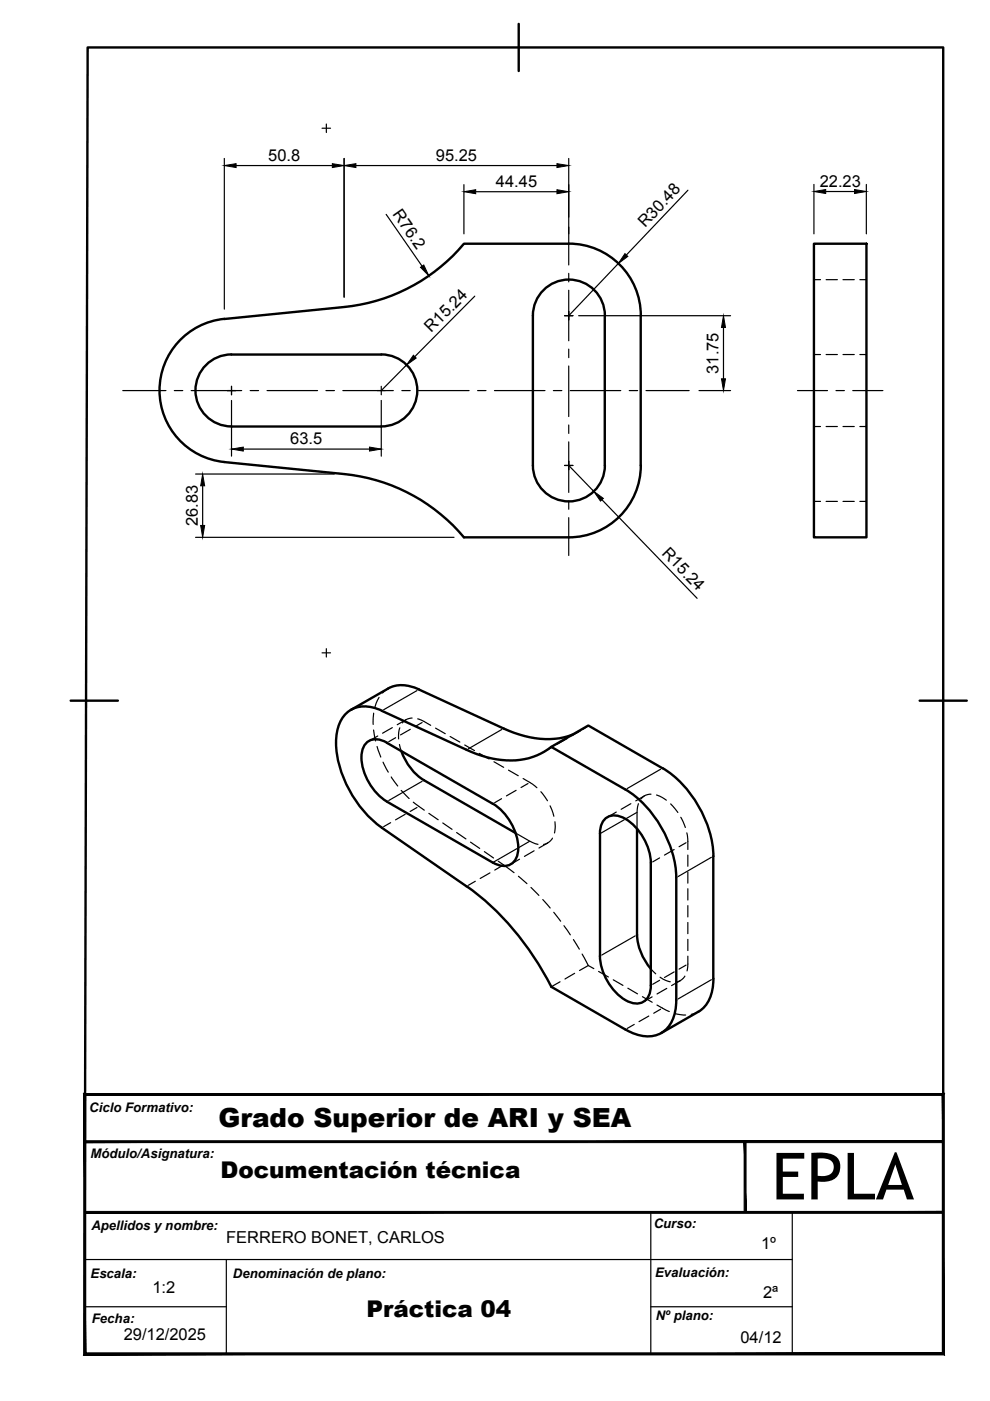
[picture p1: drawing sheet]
<svg xmlns="http://www.w3.org/2000/svg" width="210mm" height="297mm" viewBox="0 0 210 297" stroke-linecap="round" stroke-linejoin="round" font-family="sans-serif">
<!-- layer: Visible -->
<g fill="none" stroke="#000" stroke-width=".51">
<path d="M120.6 51.7h-22.2a38.1 38.1 0 0 1-25.4 13.4l-25.4 2.5M120.6 51.7a15.2 15.2 0 0 1 15.2 15.2l.1 31.8a15.3 15.3 0 0 1-15.3 15.2M172.6 51.7h11.1v62.2h-11.1zM43.3 77.8a7.6 7.6 0 0 1 5.8-2.7h31.7a7.6 7.6 0 0 1 7.7 7.7 7.6 7.6 0 0 1-7.7 7.6h-31.7a7.6 7.6 0 0 1-7-4.5 7.6 7.6 0 0 1 1.2-8.1zM47.6 67.6a15.3 15.3 0 0 0-13.8 15.2 15.3 15.3 0 0 0 13.8 15.2l25.4 2.5a38.1 38.1 0 0 1 25.4 13.4h22.2M128.2 66.9v31.8M128.2 66.9a7.6 7.6 0 0 0-7.6-7.6 7.6 7.6 0 0 0-7.6 7.6v31.8a7.6 7.6 0 0 0 7.6 7.6 7.6 7.6 0 0 0 7.6-7.6M82 157.5l22.5 12.9a11.6 11.6 0 0 1 5.3 10.3 3 3 0 0 1-4.4 2.6l-23.4-13.3M82 157.5a3.3 3.3 0 0 0-4.8 .6 8.2 8.2 0 0 0 .8 7.3 11.2 11.2 0 0 0 4 4.5M82.3 146l-7.9 4.5M82.3 146a7.1 7.1 0 0 1 6.5 .2l18 8.3a19.6 19.6 0 0 0 13.7 1.6l.8-.3M85.1 159.2a12 12 0 0 0 4.8 6.2l19.4 11.2"/>
<path d="M116.9 158.4l15.7 9M127.2 176.7a3.3 3.3 0 0 1 2.9-3.8 8.2 8.2 0 0 1 6 4.3 11.1 11.1 0 0 1 1.9 5.8v25.9a3.3 3.3 0 0 1-2.9 3.9 8.2 8.2 0 0 1-6-4.3 11.3 11.3 0 0 1-1.9-5.8v-26M132.6 167.4a23.8 23.8 0 0 1 10.8 18.7v25.9a7.8 7.8 0 0 1-3.2 7 6.9 6.9 0 0 1-6.3-.1l-1.3-.6M135.1 175.8v22.4a11.8 11.8 0 0 0 2.9 7.2M140.5 162.9l-15.8-9.1-7.8 4.6a15.5 15.5 0 0 1-14.7 1.8l-3.3-1.2-17.9-8.3a6.7 6.7 0 0 0-7.4 .3 8.2 8.2 0 0 0-2.4 6.5 24 24 0 0 0 9.8 18l17.9 12.4a58.8 58.8 0 0 1 18 21.3l15.7 9.1M140.5 162.9a23.8 23.8 0 0 1 10.8 18.6M151.2 181.5v26M148.1 214.5l-7.9 4.5M151.3 207.5a7.8 7.8 0 0 1-3.2 7"/>
</g>
<!-- layer: Hidden -->
<g fill="none" stroke="#000" stroke-width=".25">
<path d="M172.6 59.3h1.4M175.2 59.3h2.3M178.7 59.3h2.4M182.3 59.3h1.4M172.6 75.2h1.4M175.2 75.2h2.3M178.7 75.2h2.4M182.3 75.2h1.4M172.6 90.4h1.4M175.2 90.4h2.3M178.7 90.4h2.4M182.3 90.4h1.4"/>
<path d="M172.6 106.3h1.4M175.2 106.3h2.3M178.7 106.3h2.4M182.3 106.3h1.4M79.2 154.8l.4 2.3M79.2 151.2l-.1 2.4M79.9 158.3l.8 2.2M80.1 156l-1.9 1.1M80.4 147.9l-.9 2.1M82.3 146l-1.2 .9M83.2 154.3l-2.1 1.2M84.7 157.8l.4 1.4"/>
<path d="M84.8 154.3l-.3 .9v1.5M86.1 152.6l-1.9 1.1M87.4 152.2l-.6 .1a2.36 2.36 0 0 0-1.5 1M88.6 152.4l2.7 1.4M92.4 154.4l2 1.2M95.4 156.2l2.1 1.1M98.5 158l2.1 1.1M101.6 159.7l2.1 1.2M117.1 158.4l-1.8 1.1M120.2 156.6l-2 1.2M122.6 155.2l-1.3 .6M123.1 154.9l-1.9 1.1"/>
<path d="M124.7 153.8l-1.1 .8M81.2 161.6l1.1 2.1M83 164.7l1.3 2M85.1 167.6l1.6 1.7M87.6 170.1l2.4 1.7M90.9 172.5l2 1.3M93.9 174.5l1.9 1.3M96.8 176.5l2 1.4M99.8 178.5l1.9 1.4M104.7 161.5l2.1 1.2M107.8 163.3l2.1 1.2M109.3 176.6l3 1.8 1.8 .6"/>
<path d="M110.9 165.1l2 1.2 .9 .7M114.7 167.9l1.4 1.9M116.1 178.7l-1.8 1.1M116.6 170.8l.8 2.3M117.1 177.7l-.8 .9-1 .4M117.7 174.2v1l-.1 1.4M130.7 172.2l-1.9 1.1M133.8 170.4l-2.1 1.2M135.4 170.4l-.3 1.8v3.6M136.7 168.7l-1.9 1.1M138 168.4h-.2a2.46 2.46 0 0 0-1.9 1M139.2 168.6l2.1 1.1"/>
<path d="M142.2 170.4l1.5 1.9M144.3 173.3l1 2.1M145.6 176.6l.2 1.2v2.3M102.7 180.6l1.9 1.3M105.6 182.6l3.4 2.4M109.9 185.8l1.8 1.6M110.2 182.2l-1.9 1M112.6 188.2l1.7 1.7M113.2 180.4l-2 1.2M115.1 190.7l1.5 1.8M117.4 193.4l1.5 1.9M119.6 196.3l1.3 1.9"/>
<path d="M121.6 199.2l1.2 2M145.8 181.3v2.4M145.8 184.9v2.3M145.8 188.4v2.4M145.8 192v2.4M145.8 195.6v2.4M145.8 199.2v2.3M118.7 208.2l-1.8 1M121.8 206.4l-2 1.2M123.4 202.3l1.3 2.4M124.7 204.7l-1.8 1.1M124.7 204.7l1.2 .7"/>
<path d="M126.9 206l2.1 1.1M130 207.7l2.1 1.2M133.1 209.5l2.1 1.2M136.2 211.3l2.1 1.2M138 205.4l1 1.1M138.3 211.4l-1.9 1M139.3 213.1l2.6 1.4M140 207.2l1.2 .7 .9 .3M141.4 209.6l-2.1 1.1M143 214.9l2.4 .3M144.3 207.9l-1.9 1.1M145.2 207l-.3 .4a2.49 2.49 0 0 1-1.6 .8"/>
<path d="M145.8 202.7l-.1 3.2M148.1 214.5l-1.5 .6"/>
</g>
<!-- layer: Visible Narrow -->
<path d="M88.4 146.4l-7.1 4.1M106.4 154.7l-7.1 4.1M89.5 165.7l-7.1 4M109.6 179.9l-4.8 2.8M132.4 173.8l-4.9 2.8M140.1 163.1l-7.1 4.1M134.7 198.4l-7.1 4.1M150.8 181.8l-7 4.1M150.8 207.7l-7 4.1" fill="none" stroke="#000" stroke-width=".25"/>
<!-- layer: Hidden Narrow -->
<g fill="none" stroke="#000" stroke-width=".25">
<path d="M83.9 156.4l-1.5 .9M87 154.6l-2.1 1.2M89.5 153.2l-1.5 .8M82.8 174.4l-1.5 .9M85.9 172.6l-2 1.2M88.4 171.2l-1.4 .8M106.3 169.3l-1.4 .9M109.4 167.6l-2 1.1M112 166.1l-1.5 .9M112.2 178.4l-2.2 1.3M134.9 172.3l-2.2 1.3M145.5 178.7l-1.5 .8"/>
<path d="M100.8 186.8l-1.5 .9M103.9 185.1l-2.1 1.2M106.4 183.6l-1.5 .9M139.8 181.9l-1.4 .8M142.9 180.1l-2 1.2M134.5 217.2l-1.5 .8M137.6 215.4l-2.1 1.2M139.8 207.8l-1.4 .9M140.1 214l-1.5 .8M142.9 206.1l-2 1.1M145.5 204.6l-1.5 .9"/>
</g>
<path d="M138 257.1v29.9M168 257.1v29.9M18 277.1h30M18 267h150M48 267v20M138 277.1h30" fill="none" stroke="#000" stroke-width=".25"/>
<g fill="#000" stroke="#000" stroke-width=".21">
<path d="M17.8 231.8l.4 .4 182-.4zM18.2 232.2l182-.4-.4 .4zM200.2 231.8l-.4 .4 .4 55.1zM199.8 232.2l.4 55.1-.4-.4zM17.8 287.3h182.4l-.4-.4zM17.8 287.3l.4-.4h181.6zM17.8 231.8v55.5l.4-.4zM17.8 231.8l.4 .4v54.7z"/>
<path d="M157.8 242l.4 15.1v-15.1zM157.8 242l.4 15.1h-.4z"/>
<path d="M18 257.2h182v-.4zM18 256.8h182l-182 .4z"/>
<path d="M18 242.3h182v-.4zM18 241.9h182l-182 .4z"/>
</g>
<!-- layer: BORDER -->
<path d="M110 5.1v10M15 148.6h10M195 148.6h10M17.9 287l.7-276.9h181.4v276.9h-181.4" fill="none" stroke="#000" stroke-width=".51"/>
<!-- layer: Smart Centers -->
<g fill="none" stroke="#000" stroke-width=".25">
<path d="M68.3 27.2h1.8M69.2 26.3v1.8M120.6 48.1v8.1M120.6 58v1.8M119.7 66.9h1.8M120.6 61.5v10.7M120.6 74v1.8M120.6 77.6v10.7M26 82.8h9.2M37 82.8h1.8M40.5 82.8h10.7M49.1 81.9v1.8"/>
<path d="M53 82.8h1.8M56.6 82.8h10.7M69.1 82.8h1.8M72.7 82.8h10.7M80.8 81.9v1.8M85.2 82.8h1.8M88.8 82.8h10.7M101.3 82.8h1.7M104.8 82.8h10.7M117.3 82.8h1.8M119.7 98.7h1.8M120.6 90.1v1.8"/>
<path d="M120.6 93.7v10.7M120.9 82.8h10.7M133.4 82.8h1.8M137 82.8h9.1M169.1 82.8h6.4M177.2 82.8h1.8M180.8 82.8h6.4M120.6 106.2v1.8M120.6 109.8v8M68.3 138.4h1.8M69.2 137.5v1.8"/>
</g>
<!-- layer: FD_Dimensions -->
<g fill="none" stroke="#000" stroke-width=".25">
<path d="M47.6 33.6v31.9M50.1 35.1h20.4M73 33.6v29.4M75.5 35.1h42.6M98.4 39.1v10.5M120.6 33.6v16M172.6 39.1v10.5M183.7 39.1v10.5M81.9 45.5l7.6 10.9M100.9 40.6h17.2M131.1 55.9l-10.5 11M145.9 40.3l-13.1 13.8"/>
<path d="M175.1 40.6h6.1M86.2 77.4l-5.4 5.4M100.7 62.8l-12.8 12.8M122.7 66.9h32.2M153.4 69.4v10.9M49.1 84.9v11.8M51.6 95.2h26.7M80.8 84.9v11.8M120.6 98.7l5.3 5.5M148.2 82.8h6.7M41.5 100.5h29.4M41.5 113.9h54.8"/>
<path d="M43 103v8.4M127.6 105.9l20.2 21"/>
</g>
<g fill="#000" stroke="#000" stroke-width=".21">
<path d="M47.6 35.1l2.5-.4v.8zM70.5 34.7l2.5 .4-2.5 .4zM73 35.1l2.5-.4v.8zM118.1 34.7l2.5 .4-2.5 .4zM89.2 56.7l.7-.5 1 2.3zM98.4 40.6l2.5-.4v.9zM118.1 40.2l2.5 .4-2.5 .5zM132.5 53.8l.6 .6-2 1.5zM172.6 40.6l2.5-.4v.8zM181.2 40.2l2.5 .4-2.5 .4zM87.7 75.3l.5 .6-2 1.5zM153.4 66.9l.4 2.5h-.8z"/>
<path d="M49.1 95.2l2.5-.4v.8zM78.3 94.8l2.5 .4-2.5 .4zM153 80.3h.8l-.4 2.5zM43 100.5l.4 2.5h-.9zM42.5 111.4h.9l-.4 2.5zM125.9 104.2l2 1.5-.6 .5z"/>
</g>
<text font-size="13.8" x="163.6" y="254.3">EPLA</text>
<text font-size="5.6" x="46.3" y="238.9">Grado Superior de ARI y SEA</text>
<g font-size="4.9">
<text x="46.8" y="249.8">Documentación técnica</text>
<text x="77.7" y="279.3">Práctica 04</text>
</g>
<g font-size="3.5">
<text x="56.9" y="34.1">50.8</text>
<text x="92.4" y="34.1">95.25</text>
<text x="105.2" y="39.6">44.45</text>
<text x="173.8" y="39.6">22.23</text>
<text x="83.1" y="45.5" transform="rotate(55 83.1 45.5)">R76.2</text>
<text x="136.8" y="48.4" transform="rotate(-47 136.8 48.4)">R30.48</text>
<text x="91.4" y="70.6" transform="rotate(-45 91.4 70.6)">R15.24</text>
<text x="152.4" y="79.2" transform="rotate(-90 152.4 79.2)">31.75</text>
<text x="61.6" y="94.2">63.5</text>
<text x="41.9" y="111.6" transform="rotate(-90 41.9 111.6)">26.83</text>
<text x="140.2" y="117.4" transform="rotate(46 140.2 117.4)">R15.24</text>
<text x="48" y="263.6">FERRERO BONET, CARLOS</text>
<text x="161.4" y="264.8">1º</text>
<text x="32.3" y="274.2">1:2</text>
<text x="161.8" y="275.2">2ª</text>
<text x="26.2" y="284.1">29/12/2025</text>
<text x="157" y="284.8">04/12</text>
</g>
<g font-size="2.8">
<text x="18.9" y="235.7">Ciclo Formativo:</text>
<text x="19.2" y="245.5">Módulo/Asignatura:</text>
<text x="19.4" y="260.7">Apellidos y nombre:</text>
<text x="138.6" y="260.4">Curso:</text>
<text x="19.2" y="270.9">Escala:</text>
<text x="49.4" y="270.9">Denominación de plano:</text>
<text x="138.9" y="270.7">Evaluación:</text>
<text x="19.5" y="280.6">Fecha:</text>
<text x="139" y="279.9">Nº plano:</text>
</g>
</svg>
